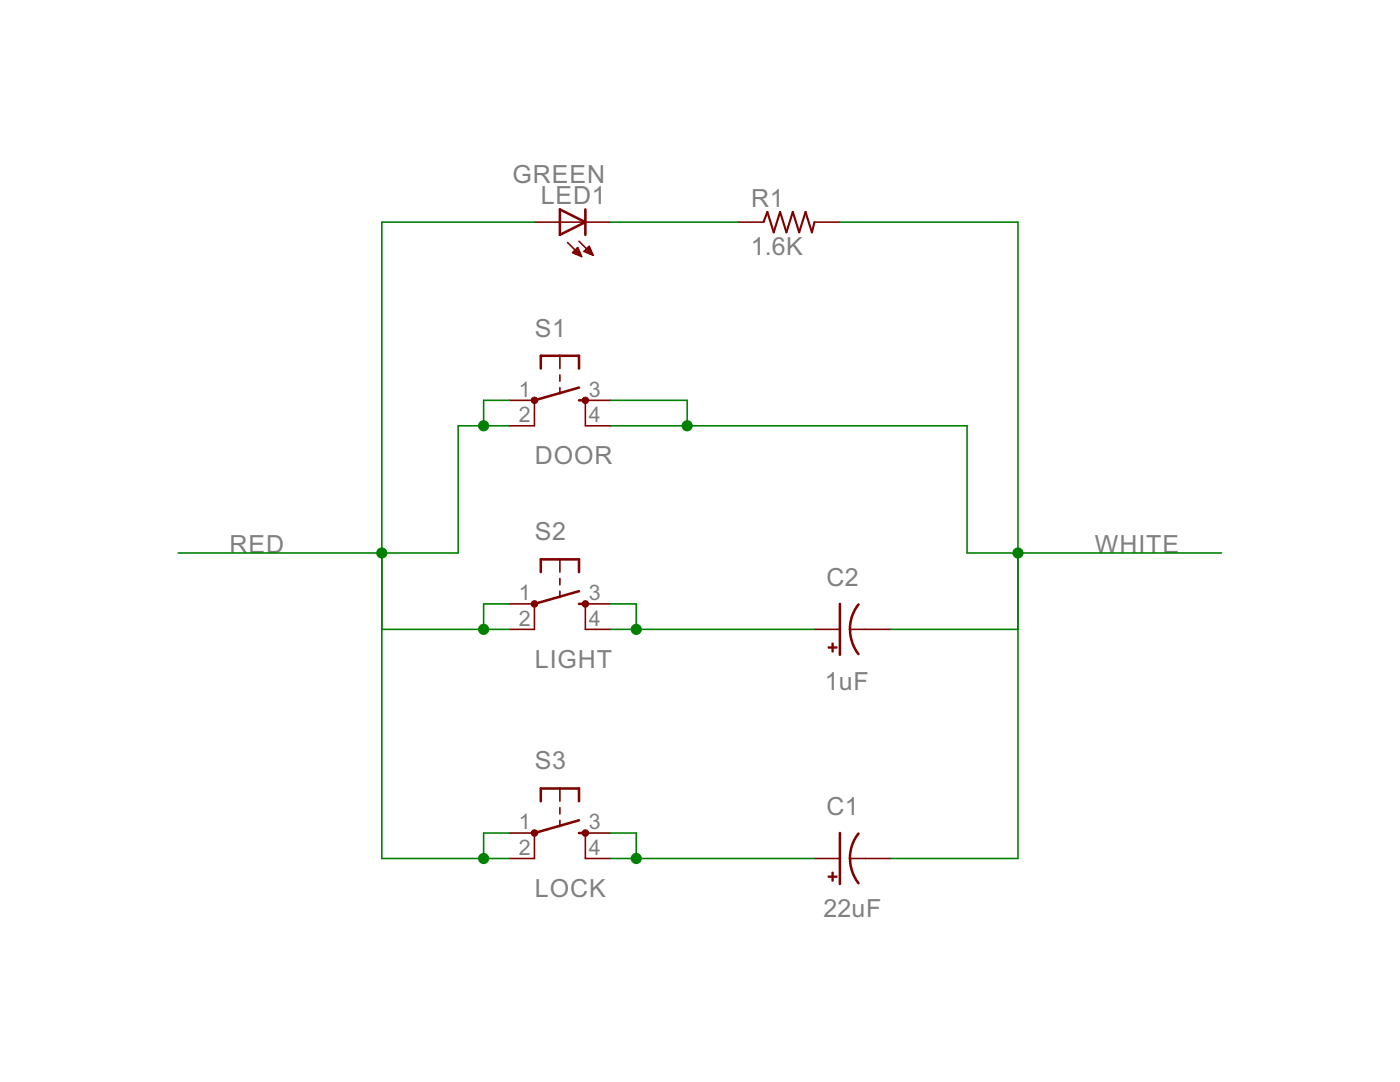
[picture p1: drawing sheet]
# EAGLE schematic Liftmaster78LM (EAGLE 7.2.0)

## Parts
C1  22uF  CPOL-USE2-5  [E2-5]
C2  1uF  CPOL-USE2-5  [E2-5]
LED1  GREEN  TLLG4400  [LED3MM]
R1  1.6K  R-US_0207/10  [0207/10]
S1  DOOR  TAC_SWITCHSMD  [TACTILE_SWITCH_SMD]
S2  LIGHT  TAC_SWITCHSMD  [TACTILE_SWITCH_SMD]
S3  LOCK  TAC_SWITCHSMD  [TACTILE_SWITCH_SMD]

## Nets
N$1: LED1.K(C) R1.1
N$4: C2.+ S2.3 S2.4
N$5: C1.+ S3.3 S3.4
RED: LED1.A S1.1 S1.2 S2.1 S2.2 S3.1 S3.2
WHITE: C1.- C2.- R1.2 S1.3 S1.4
